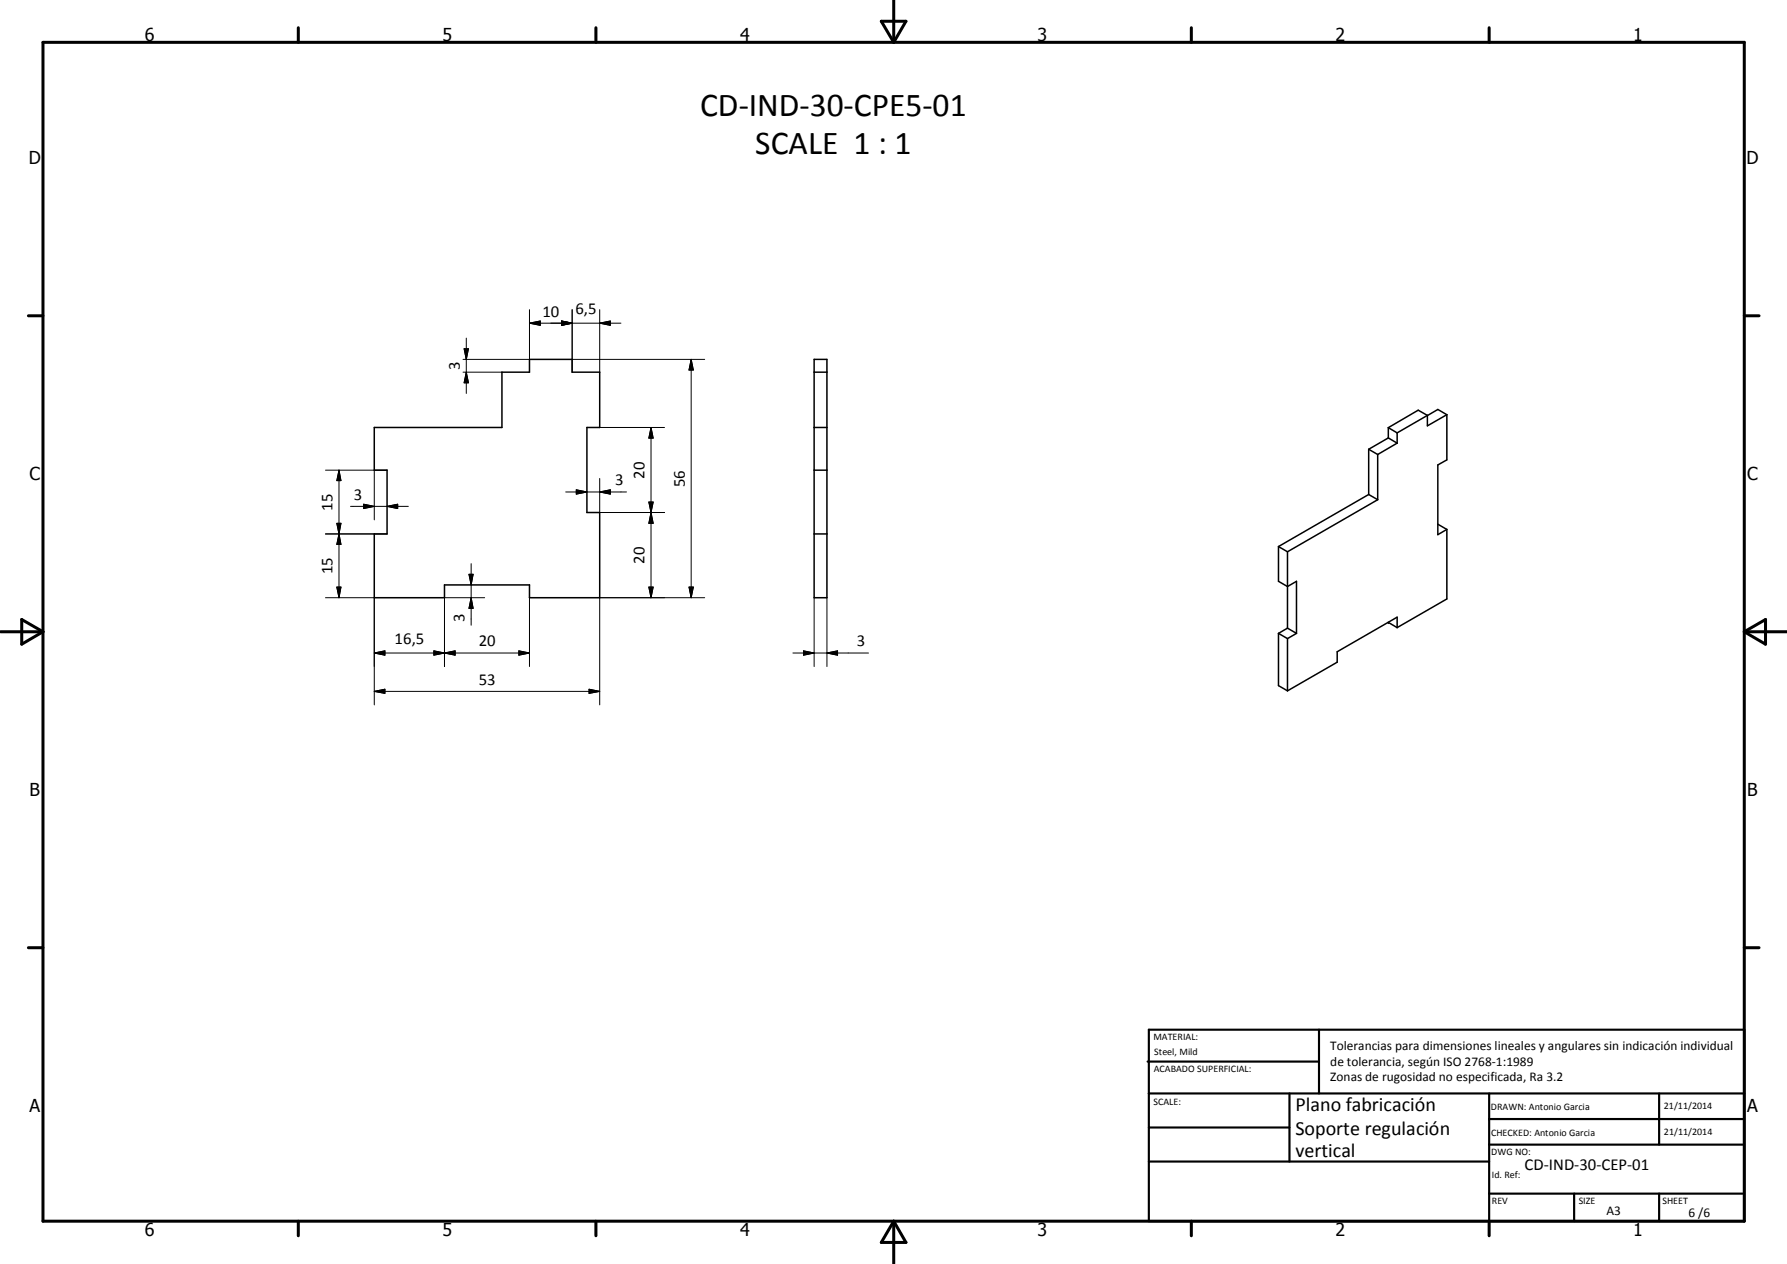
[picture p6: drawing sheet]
<svg xmlns="http://www.w3.org/2000/svg" width="420mm" height="297mm" viewBox="0 0 420 297" stroke-linecap="round" stroke-linejoin="round" font-family="sans-serif">
<g fill="none" stroke="#000" stroke-width=".35">
<path d="M191.4 87.5h3M191.4 84.5h3v56h-3zM335.6 97.6l-7.1 4.1M335.6 97.6l-2.2-1.2-7 4.1M340.2 97.5l-4.6 2.6v-2.5M340.2 97.5l-2.1-1.3-2.5 1.5M340.2 97.5v10.6l-2.1 1.2v16.3l2.1-1.2M88 100.5h30v-13h6.5v-3h10v3h6.5v13h-3v19.9h3v20.1h-16.5v-3h-20v3h-16.5v-15h3v-15h-3zM191.4 110.5h3M191.4 100.5h3M321.8 105.6l2.1 1.2M321.8 116.2l-21.2 12.2"/>
<path d="M321.8 105.6v10.6M321.8 116.2l2.1 1.2M323.9 117.4l-21.2 12.3M323.9 106.8v10.6M326.4 102.9l2.1 1.2M326.4 102.9l-4.6 2.7M326.4 100.5l2.1 1.2M326.4 100.5v2.4M328.5 101.7v2.4M328.5 104.1l-4.6 2.7M191.4 125.5h3M300.6 128.4v8.2l2.1 1.2 2.1-1.2v12.2"/>
<path d="M300.6 128.4l2.1 1.3M302.7 129.7v17.9M338.1 123.2l2.1 1.2M340.2 124.4v16.4l-11.7 6.7M300.6 148.8l2.1 1.3M300.6 148.8v12.3l2.1 1.2M302.7 147.6l2.1 1.2M302.7 147.6l-2.1 1.2M302.7 150.1v12.2M304.8 148.8l-2.1 1.3M326.4 146.3l2.1 1.2M328.5 147.5v-2.5l-14.1 8.2v2.4l-11.7 6.7"/>
</g>
<circle cx="326.4" cy="146.3" r=".18" fill="#000"/>
<g fill="none" stroke="#000" stroke-width=".71">
<path d="M10.1 9.9h400v277.1h-400zM70.1 6.5v3.4M140.1 6.5v3.4M207.2 5h5.8l-2.9 4.9zM210.1 0v9.9M280.1 6.5v3.4M350.1 6.5v3.4M6.7 74.2h3.4M410.1 74.2h3.5M.1 148.5h10M5.1 145.6l5 2.9-5 2.9zM410.1 148.5h10"/>
<path d="M410.1 148.5l5-2.9v5.8zM6.7 222.7h3.4M410.1 222.7h3.5M70.1 287v3.4M140.1 287v3.4M210.1 287v10M210.1 287l2.9 5h-5.8zM280.1 287v3.4M350.1 287v3.4"/>
</g>
<g fill="none" stroke="#000" stroke-width=".51">
<path d="M269.8 249.5h40.3M270.1 242h140v45h-140zM270.1 257h140M303.2 257v16M310.1 242v15M350.1 257v30M390.1 257v12M270.1 265h33.1M270.1 273h80M350.1 269h60M350.1 263h60M350.1 280.5h60"/>
<path d="M370.1 280.5v6.5M390.1 280.5v6.5"/>
</g>
<g fill="none" stroke="#000" stroke-width=".24">
<path d="M109.6 79.5v13M124.5 75.9l2.5-.5v1.1zM124.5 72.8v11.7h-15.6M124.5 75.9h21.5M132 75.4l2.5 .5-2.5 .6zM134.5 72.8v14.7M141 75.9l2.5-.5v1.1zM141 72.8v14.7M108.9 87.5h9.1M109.1 82h1l-.5 2.5zM109.6 87.5l.5 2.5h-1zM134.5 84.5h31.2"/>
<path d="M162.5 84.5l.5 2.5h-1zM162.5 84.5v56M76.5 110.5h14.5M79.7 110.5l.5 2.4h-1zM79.7 110.5v30M82.4 119h13.6M85.5 118.5l2.5 .5-2.5 .5zM88 110.5v11.7M91 119l2.5-.5v1zM133 115.6h14.3M135.5 115.1l2.5 .5-2.5 .5zM138 100.5h18.2"/>
<path d="M141 115.6l2.5-.5v1zM141 112.4v8M152.6 118h1l-.5 2.4zM153.1 100.5l.5 2.5h-1zM153.1 100.5v40M76.5 125.5h14.5M79.2 138h1l-.5 2.5zM79.2 123h1l-.5 2.5zM79.7 125.5l.5 2.4h-1zM104.5 137.5v19.1M110.3 135h.9l-.4 2.5zM110.8 132.5v14.4"/>
<path d="M124.5 137.5v19.1M138 120.4h18.2M152.6 138h1l-.5 2.5zM153.1 120.4l.5 2.6h-1zM162 138h1l-.5 2.5zM76.5 140.5h11.5v25.2M88 153.5l2.5-.5v1zM88 153.5h36.5M102 153l2.5 .5-2.5 .5zM102 153l5 1v-1l-5 1zM104.5 153.5l2.5-.5v1zM104.5 140.5h9.4"/>
<path d="M110.8 140.5l.4 2.5h-.9zM122 153l2.5 .5-2.5 .5zM165.7 140.5h-24.7v25.2M186.4 153.5h17.8M188.9 153l2.5 .5-2.5 .5zM191.4 140.5v16.1M194.4 153.5l2.5-.5v1zM194.4 140.5v16.1M88 162.5l2.5-.5v.9zM88 162.5h53M138.5 162l2.5 .5-2.5 .4z"/>
</g>
<g fill="#000">
<path d="M124.5 75.9l2.5-.5v1.1zM132 75.4l2.5 .5-2.5 .6zM141 75.9l2.5-.5v1.1zM109.1 82h1l-.5 2.5zM109.6 87.5l.5 2.5h-1zM162.5 84.5l.5 2.5h-1zM79.7 110.5l.5 2.4h-1zM85.5 118.5l2.5 .5-2.5 .5zM91 119l2.5-.5v1zM135.5 115.1l2.5 .5-2.5 .5zM141 115.6l2.5-.5v1zM152.6 118h1l-.5 2.4z"/>
<path d="M153.1 100.5l.5 2.5h-1zM79.2 138h1l-.5 2.5zM79.2 123h1l-.5 2.5zM79.7 125.5l.5 2.4h-1zM110.3 135h.9l-.4 2.5zM152.6 138h1l-.5 2.5zM153.1 120.4l.5 2.6h-1zM162 138h1l-.5 2.5zM88 153.5l2.5-.5v1zM102 153l2.5 .5-2.5 .5zM104.5 153.5l2.5-.5v1zM110.8 140.5l.4 2.5h-.9z"/>
<path d="M122 153l2.5 .5-2.5 .5zM188.9 153l2.5 .5-2.5 .5zM194.4 153.5l2.5-.5v1zM88 162.5l2.5-.5v.9zM138.5 162l2.5 .5-2.5 .4z"/>
</g>
<g font-size="7.9">
<text x="164.6" y="27.2">CD-IND-30-CPE5-01</text>
<text x="177.6" y="36.2">SCALE 1 : 1</text>
</g>
<g font-size="4.7">
<text x="304.6" y="261.2">Plano fabricación</text>
<text x="304.6" y="266.6">Soporte regulación</text>
<text x="304.6" y="272">vertical</text>
</g>
<g font-size="4.2">
<text x="34" y="9.6">6</text>
<text x="104" y="9.6">5</text>
<text x="174" y="9.6">4</text>
<text x="244" y="9.6">3</text>
<text x="314" y="9.6">2</text>
<text x="384" y="9.6">1</text>
<text x="6.8" y="38.7">D</text>
<text x="410.6" y="38.7">D</text>
<text x="7" y="112.9">C</text>
<text x="410.8" y="112.9">C</text>
<text x="7" y="187.1">B</text>
<text x="410.8" y="187.1">B</text>
<text x="7" y="261.4">A</text>
<text x="410.8" y="261.4">A</text>
<text x="34" y="290.4">6</text>
<text x="104" y="290.4">5</text>
<text x="174" y="290.4">4</text>
<text x="244" y="290.4">3</text>
<text x="314" y="290.4">2</text>
<text x="384" y="290.4">1</text>
</g>
<g font-size="3.9">
<text x="127.5" y="74.4">10</text>
<text x="135.3" y="73.9">6,5</text>
<text x="108.1" y="87" transform="rotate(-90 108.1 87)">3</text>
<text x="151.5" y="112.5" transform="rotate(-90 151.5 112.5)">20</text>
<text x="78.2" y="120" transform="rotate(-90 78.2 120)">15</text>
<text x="83.2" y="117.4">3</text>
<text x="144.6" y="114.1">3</text>
<text x="161" y="114.5" transform="rotate(-90 161 114.5)">56</text>
<text x="78.2" y="135" transform="rotate(-90 78.2 135)">15</text>
<text x="151.5" y="132.5" transform="rotate(-90 151.5 132.5)">20</text>
<text x="109.2" y="146.2" transform="rotate(-90 109.2 146.2)">3</text>
<text x="92.8" y="151.4">16,5</text>
<text x="112.6" y="151.9">20</text>
<text x="201.5" y="151.9">3</text>
<text x="112.6" y="160.9">53</text>
<text x="358.5" y="275">CD-IND-30-CEP-01</text>
</g>
<g font-size="3.1">
<text x="312.7" y="246.8">Tolerancias para dimensiones lineales y angulares sin indicación individual</text>
<text x="312.7" y="250.4">de tolerancia, según ISO 2768-1:1989</text>
<text x="312.7" y="254">Zonas de rugosidad no especificada, Ra 3.2</text>
<text x="377.7" y="285.6">A3</text>
<text x="397" y="285.9">6 /6</text>
</g>
<g font-size="2.4">
<text x="271.2" y="244.4">MATERIAL:</text>
<text x="271.3" y="252">ACABADO SUPERFICIAL:</text>
<text x="271.4" y="247.9">Steel, Mild</text>
<text x="271.2" y="259.7">SCALE:</text>
<text x="350.6" y="260.9">DRAWN: Antonio Garcia</text>
<text x="391.2" y="260.6">21/11/2014</text>
<text x="350.6" y="267">CHECKED: Antonio Garcia</text>
<text x="391.2" y="266.7">21/11/2014</text>
<text x="350.6" y="271.4">DWG NO:</text>
<text x="350.8" y="276.9">Id. Ref:</text>
<text x="350.8" y="282.8">REV</text>
<text x="371.2" y="282.9">SIZE</text>
<text x="390.9" y="282.9">SHEET</text>
</g>
</svg>
